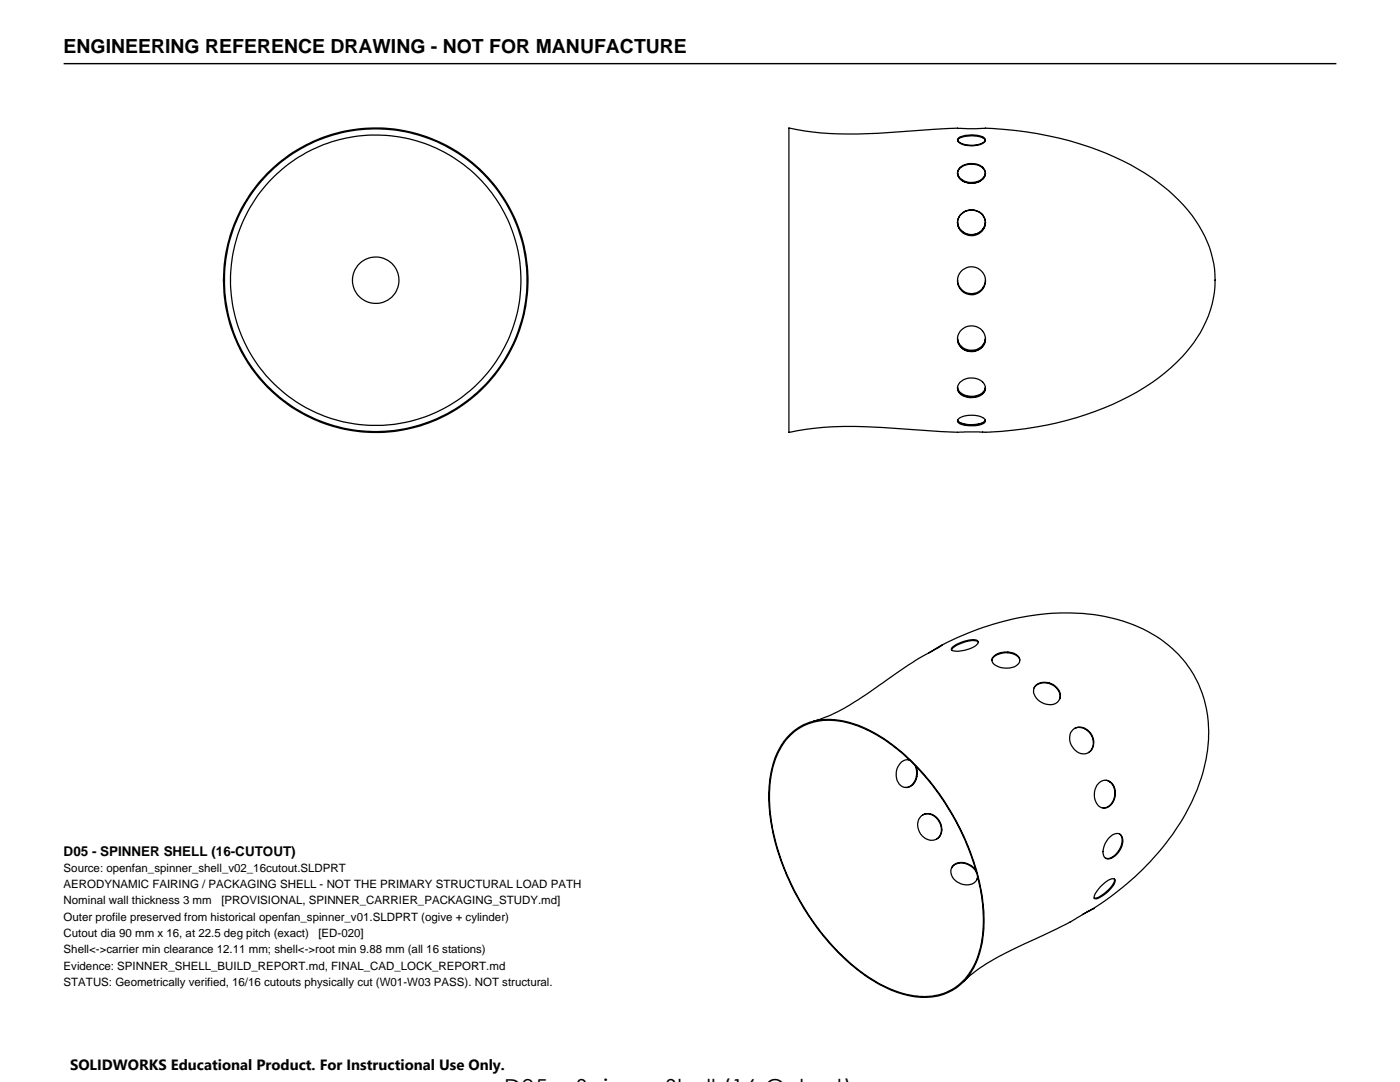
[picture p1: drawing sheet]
<svg xmlns="http://www.w3.org/2000/svg" width="279mm" height="216mm" viewBox="0 0 279 216" stroke-linecap="round" stroke-linejoin="round" font-family="sans-serif">
<g fill="none" stroke="#000" stroke-width=".25">
<path d="M157.4 25.5a66 66 0 0 0 19.8 1l2.1-.2a113.6 113.6 0 0 1 12.5-.7l1.7 .1a65.7 65.7 0 0 1 33.6 8 32 32 0 0 1 13.8 14.6 20.1 20.1 0 0 1-2.7 20.1 39.9 39.9 0 0 1-17.8 13 64.6 64.6 0 0 1-25.9 4.8l-3.4 .1-3.4-.2a195 195 0 0 0-21.5-.9l-5.3 .5-3.5 .6zM191.1 34.5a2.84 2.84 0 0 0 3.8 1.8 2.17 2.17 0 0 0 1.7-1.8M191.1 34.6a2.57 2.57 0 0 0 2.9 1.9 2.6 2.6 0 0 0 2.6-1.7M191.1 34.7a2.45 2.45 0 0 1 2.9-1.9 2.25 2.25 0 0 1 2.6 1.9M191.1 28a3.5 3.5 0 0 0 3.4 1 2.51 2.51 0 0 0 2.1-1 3.3 3.3 0 0 0-3.1-.9 2.74 2.74 0 0 0-2.4 .9M191.2 27.7a5.1 5.1 0 0 1 4.1-.6 1.09 1.09 0 0 1 1.3 1.1 4.1 4.1 0 0 1-4 .8l-1.3-.6-.2-.4zM191.6 33.4a3.4 3.4 0 0 1 4.9 .6 2.08 2.08 0 0 1-2.1 2.5 2.76 2.76 0 0 1-3.3-1.8 1.47 1.47 0 0 1 .5-1.3zM191.1 44.4a2.81 2.81 0 0 0 2.8 2.4 2.81 2.81 0 0 0 2.8-2.5 2.8 2.8 0 0 1-2.8 2.6 2.8 2.8 0 0 1-2.8-2.5zM191.1 44.5a2.8 2.8 0 0 1 2.8-2.6 2.8 2.8 0 0 1 2.8 2.6M191.1 55.8a2.79 2.79 0 0 0 2.8 2.8 2.79 2.79 0 0 0 2.8-2.8M191.6 43a2.78 2.78 0 0 1 3.4-.9 2.78 2.78 0 0 1 1.5 3.2 2.8 2.8 0 0 1-3.4 1.6 2.8 2.8 0 0 1-1.9-3.2zM191.1 77.3a2.88 2.88 0 0 0 3.8 1.7 2.1 2.1 0 0 0 1.7-1.7"/>
<path d="M191.1 67.5a2.82 2.82 0 0 0 2.8 2.4 2.82 2.82 0 0 0 2.8-2.4M191.1 77.3a2.19 2.19 0 0 0 2.4 1.9 2.67 2.67 0 0 0 3.2-1.8M191.6 76.3a3.3 3.3 0 0 1 4.9 .5 1.79 1.79 0 0 1-1.6 2.4 3.2 3.2 0 0 1-3.7-1.3 1.59 1.59 0 0 1 .4-1.6zM191.9 65.8a2.69 2.69 0 0 1 3.7-.2 2.69 2.69 0 0 1 .4 3.7 2.79 2.79 0 0 1-3.3 .6 2.79 2.79 0 0 1-1.5-2.9zM196.7 67.7a2.82 2.82 0 0 1-2.8 2.4 2.82 2.82 0 0 1-2.8-2.3M191.1 83.9a3.1 3.1 0 0 0 2.9 .8 2.84 2.84 0 0 0 2.6-.8 2.27 2.27 0 0 1-2.2 .9 4.4 4.4 0 0 1-3.2-.7l-.1-.2M191.3 83.5a5 5 0 0 1 5.2 .1 .65 .65 0 0 1-.5 1 6.3 6.3 0 0 1-4.7-.2l-.1-.2a.5 .5 0 0 1 .1-.7zM185.3 130.3l2.7-1.6-1 .7a66.6 66.6 0 0 0-10.9 6.9 47.2 47.2 0 0 1-12.9 7.4l-.9 .2M187.9 128.8a51.8 51.8 0 0 1 31.6-6 26.5 26.5 0 0 1 17.5 10 23.7 23.7 0 0 1 3.4 20.1 43.8 43.8 0 0 1-13.1 21.3l-1.6 1.4a59.1 59.1 0 0 1-7.6 5.7M190 129.2a6.9 6.9 0 0 1 4.8-1.5l.4 .2a.94 .94 0 0 1-.8 1.1 6.3 6.3 0 0 1-4.4 .8l-.1-.3zM195.2 128.1a2.83 2.83 0 0 0-2.7 0 4.3 4.3 0 0 0-2.6 1.6M198.3 131a3.9 3.9 0 0 1 5 .1 1.33 1.33 0 0 1-.9 2 4.2 4.2 0 0 1-4.3-.8 .92 .92 0 0 1 .2-1.3z"/>
<path d="M203.5 131.7a2.44 2.44 0 0 0-2.7-1.5 3.2 3.2 0 0 0-2.8 1.4v.2M206.4 137.3a2.93 2.93 0 0 1 4.5 .1l.3 .3a1.9 1.9 0 0 1 .3 1.9M206.6 136.9a3 3 0 0 1 3.2-.5 3 3 0 0 1 1.8 2.7 2.21 2.21 0 0 1-3.3 1.3 2.63 2.63 0 0 1-1.9-3.2zM157.4 146.8a11.5 11.5 0 0 1 11.4-2.8 30.2 30.2 0 0 1 14.6 9.4 48.5 48.5 0 0 1 13 28.6 19.9 19.9 0 0 1-3.1 12.8 11 11 0 0 1-11.5 4 28.1 28.1 0 0 1-14.1-8.3 49.1 49.1 0 0 1-14.1-28.9 21.2 21.2 0 0 1 2.3-12.8zM157.8 146.6a11.7 11.7 0 0 1 11.7-2.3 31.4 31.4 0 0 1 14.5 10 48.7 48.7 0 0 1 12.1 26.6 20.3 20.3 0 0 1-2.6 13.2 10.8 10.8 0 0 1-11.6 4.5 27.5 27.5 0 0 1-14-8.1 49 49 0 0 1-14.2-28.8 20.7 20.7 0 0 1 2.3-12.8l.8-1.2zM181.3 151.6l.2 .1M181.5 151.6a2.63 2.63 0 0 0-2.6 3.2 2.02 2.02 0 0 0 2.9 2 3.3 3.3 0 0 0 1-3.8M182.6 152.8a3.1 3.1 0 0 1-1.6 4.3h-.3M214.2 145.5a2.76 2.76 0 0 1 3 .2 2.76 2.76 0 0 1 1.1 2.7 2.13 2.13 0 0 1-1.6 2 2.13 2.13 0 0 1-2.4-1 2.81 2.81 0 0 1-.1-3.9zM214.5 145.3a2.93 2.93 0 0 1 3.6 3.6l-.3 .8-.6 .5M219.2 156.4a1.87 1.87 0 0 1 2-.6 1.87 1.87 0 0 1 1.3 1.6 2.91 2.91 0 0 1-2.3 3.9 2.76 2.76 0 0 1-1.7-3.8zM220.8 155.7a2.96 2.96 0 0 1 .6 5l-.6 .4-.7 .1"/>
<path d="M183.9 162.8a2.5 2.5 0 0 1 3.8 1.4 2.22 2.22 0 0 1 0 2.4 2.22 2.22 0 0 1-2.2 1 3 3 0 0 1-1.6-4.8zM184.2 162.6a2.82 2.82 0 0 1 3.7 2.6l-.1 1a1.86 1.86 0 0 1-.8 1.2M189.9 173.2a2.81 2.81 0 0 1 4.4 .1l.6 .8M194.7 173.7a3.2 3.2 0 0 0-4.3-1.1 2.19 2.19 0 0 0 1 3.6 2.46 2.46 0 0 0 3.7-1.2M195.1 174.9l-.1 .6M219.5 177a4.2 4.2 0 0 1 2.8-1.6l.2 .1a2.21 2.21 0 0 1-1.1 2.1 5.9 5.9 0 0 1-2.8 1.8l-.2-.2a2.96 2.96 0 0 1 1.1-2.2zM221.4 167.1a1.59 1.59 0 0 1 2.4-.4 3.5 3.5 0 0 1-1.8 4.5 1.16 1.16 0 0 1-1.4 0 1.16 1.16 0 0 1-.5-1.3l.5-1.7zM222.4 175.4a3.5 3.5 0 0 1-1.8 2.7 3.2 3.2 0 0 1-2.2 1.1M223.4 166.4a2.7 2.7 0 0 1-.3 3.6 2.41 2.41 0 0 1-2.4 1.2M218.2 181.3l-2.2 1.2M218.2 181.3l-1.3 .7a104.5 104.5 0 0 1-14.4 7.3 35.1 35.1 0 0 0-10.2 6.6M218.2 181.3h.1"/>
<circle cx="75" cy="55.9" r="30.4"/>
<circle cx="75" cy="55.9" r="4.6"/>
<circle cx="75" cy="55.9" r="30.2"/>
<circle cx="75" cy="55.9" r="29"/>
<circle cx="193.9" cy="56" r="2.79"/>
</g>
<path d="M12.7 12.7h254" fill="none" stroke="#000" stroke-width=".28"/>
<text font-size="3.9" x="12.7" y="10.6">ENGINEERING REFERENCE DRAWING - NOT FOR MANUFACTURE</text>
<text font-size="3" x="14" y="213.5">SOLIDWORKS Educational Product. For Instructional Use Only.</text>
<text font-size="2.7" x="12.7" y="170.7">D05 - SPINNER SHELL (16-CUTOUT)</text>
<g font-size="2.3">
<text x="12.7" y="174">Source: openfan_spinner_shell_v02_16cutout.SLDPRT</text>
<text x="12.7" y="177.2">AERODYNAMIC FAIRING / PACKAGING SHELL - NOT THE PRIMARY STRUCTURAL LOAD PATH</text>
<text x="12.7" y="180.5">Nominal wall thickness 3 mm</text>
<text x="12.7" y="183.7">Outer profile preserved from historical openfan_spinner_v01.SLDPRT (ogive + cylinder)</text>
<text x="44.2" y="180.5">[PROVISIONAL, SPINNER_CARRIER_PACKAGING_STUDY.md]</text>
<text x="12.7" y="187">Cutout dia 90 mm x 16, at 22.5 deg pitch (exact)</text>
<text x="12.7" y="190.2">Shell&lt;-&gt;carrier min clearance 12.11 mm; shell&lt;-&gt;root min 9.88 mm (all 16 stations)</text>
<text x="63.6" y="187">[ED-020]</text>
<text x="12.7" y="193.5">Evidence: SPINNER_SHELL_BUILD_REPORT.md, FINAL_CAD_LOCK_REPORT.md</text>
<text x="12.7" y="196.7">STATUS: Geometrically verified, 16/16 cutouts physically cut (W01-W03 PASS). NOT structural.</text>
</g>
</svg>
